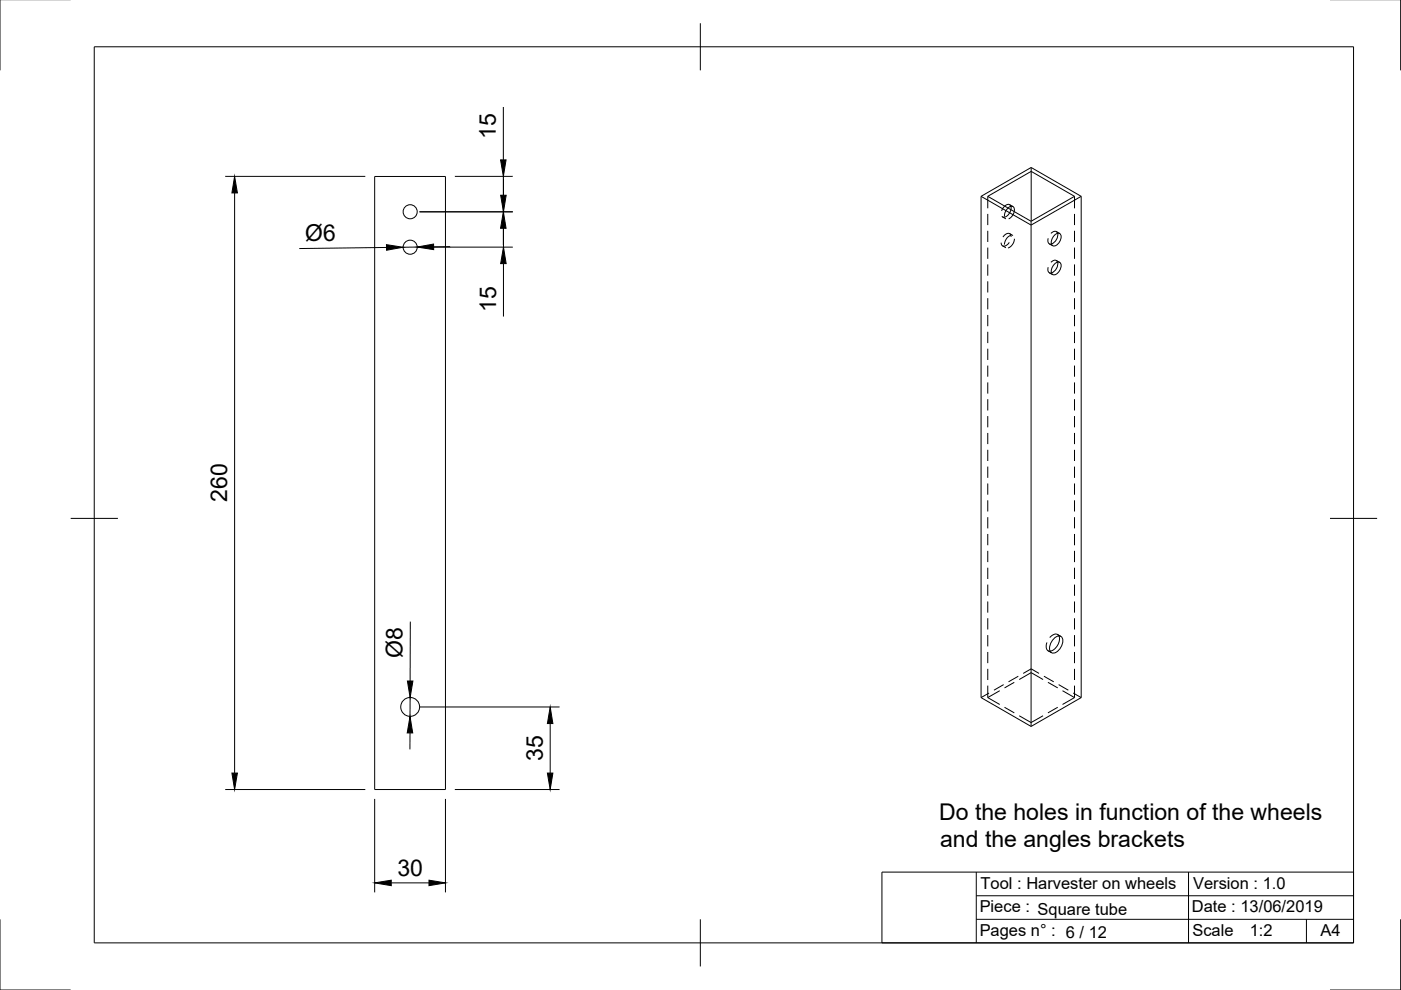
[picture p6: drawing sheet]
<svg xmlns="http://www.w3.org/2000/svg" width="297mm" height="210mm" viewBox="0 0 297 210" stroke-linecap="round" stroke-linejoin="round" font-family="sans-serif">
<!-- layer: Visible -->
<g fill="none" stroke="#000" stroke-width=".21">
<path d="M79.4 37.4h15v130h-15zM218.6 36.3v10.6M208 41.6l10.6-6.1 10.6 6.1M208 41.6v106.3l10.6 6.1M208 41.6l10.6 6.1M209.4 41.6l9.2-5.3 9.2 5.3-9.2 5.3zM213.7 44.1a.75 .75 0 0 1 1.1-.3 .75 .75 0 0 1 .2 1M214.3 43.7v.7M218.6 47.7v106.3M223.6 56a.77 .77 0 0 1 1.3 0 1.95 1.95 0 0 1-1.6 2.3 1.29 1.29 0 0 1 0-2zM223.6 49.8a.77 .77 0 0 1 1.3 0 1.95 1.95 0 0 1-1.6 2.3 1.29 1.29 0 0 1 0-1.9zM224.2 55.6a2.14 2.14 0 0 1-1.3 2.3"/>
<path d="M224.2 49.4a2.14 2.14 0 0 1-1.3 2.3M229.2 41.6l-10.6 6.1M229.2 41.6v106.3l-10.6 6.1M223.6 135.3a1 1 0 0 1 1.3-.4 1 1 0 0 1 .4 1.4l-.4 .9a1.62 1.62 0 0 1-2.1 1.1 2.4 2.4 0 0 1 .8-3zM224.5 134.8a2.72 2.72 0 0 1-1.8 3.3"/>
<circle cx="87" cy="52.4" r="1.49"/>
<circle cx="87" cy="44.9" r="1.49"/>
<circle cx="87" cy="149.9" r="2"/>
</g>
<!-- layer: Hidden -->
<g fill="none" stroke="#000" stroke-width=".21">
<path d="M218.6 35.5v.8M209.4 41.6v2.6M209.4 45.4v2.3M209.4 48.9v2.4M209.4 52.5v2.4M209.4 56.1v2.4M209.4 59.6v2.4M212.6 52.1l.7 .4M212.6 46l.7 .4M213.7 44.1a2.23 2.23 0 0 0-.7 1.8M214 51.4a.94 .94 0 0 1-.7 .7 .94 .94 0 0 1-1-.3v-.4M214.1 49.5l.7 .4"/>
<path d="M214.1 43.4l.7 .4M214.3 49.9a2.18 2.18 0 0 0-1.3 2M214.3 43.7a.72 .72 0 0 0-.6-.4 .72 .72 0 0 0-.7 .4l-.6 1M214.3 44.4a1.68 1.68 0 0 1-1.7 1.6l-.2-.1M214.4 50.2a.74 .74 0 0 0-.6-.8 .74 .74 0 0 0-.8 .5l-.4 .4M215 44.8a2.2 2.2 0 0 1-1.2 1.6M215.1 50.6a2.2 2.2 0 0 1-1.4 2M218.6 46.9v.8M222.2 56.7a.8 .8 0 0 0 .7 1.2M222.2 50.5a.8 .8 0 0 0 .7 1.2M222.5 57.8l.7 .4M222.5 51.7l.7 .4"/>
<path d="M224 55.2l.7 .4M224 49.1l.7 .4M224.2 55.6a.77 .77 0 0 0-.7-.5 .77 .77 0 0 0-.7 .5M224.2 49.5a.77 .77 0 0 0-.7-.5 .77 .77 0 0 0-.7 .5M227.8 41.6v2.6M227.8 45.4v2.3M227.8 48.9v2.4M227.8 52.5v2.4M227.8 56.1v2.4M227.8 59.6v2.4M209.4 63.2v2.4M209.4 66.8v2.4"/>
<path d="M209.4 70.4v2.3M209.4 73.9v2.4M209.4 77.5v2.4M227.8 63.2v2.4M227.8 66.8v2.4M227.8 70.4v2.3M227.8 73.9v2.4M227.8 77.5v2.4M209.4 81.1v2.4M209.4 84.6v2.4M209.4 88.2v2.4M209.4 91.8v2.4"/>
<path d="M209.4 95.4v2.3M209.4 98.9v2.4M227.8 81.1v2.4M227.8 84.6v2.4M227.8 88.2v2.4M227.8 91.8v2.4M227.8 95.4v2.3M227.8 98.9v2.4M209.4 102.5v2.4M209.4 106.1v2.4M209.4 109.7v2.3M209.4 113.2v2.4"/>
<path d="M209.4 116.8v2.4M227.8 102.5v2.4M227.8 106.1v2.4M227.8 109.7v2.3M227.8 113.2v2.4M227.8 116.8v2.4M209.4 120.4v2.4M209.4 123.9v2.4M209.4 127.5v2.4M209.4 131.1v2.4M209.4 134.7v2.3M209.4 138.2v2.4"/>
<path d="M222 136.2a1.21 1.21 0 0 0 .6 1.9M222.2 138l.7 .4M224.2 134.5l.7 .4M224.5 134.8a1.09 1.09 0 0 0-1.8 .3l-.1 .1M227.8 120.4v2.4M227.8 123.9v2.4M227.8 127.5v2.4M227.8 131.1v2.4M227.8 134.7v2.3M227.8 138.2v2.4M209.4 141.8v2.4M209.4 145.4v2.5"/>
<path d="M209.4 147.9l2.6 1.5M209.7 146.9l-1.7 1M212 146.4l-2.6 1.5M212.8 145.2l-2.1 1.1M213 150l2.1 1.1M215.1 144.7l-2.1 1.2M215.9 143.4l-2.1 1.2M216.1 144.1l2.5-1.5 2.5 1.5M216.1 151.8l2.5 1.4 2.5-1.4M216.9 142.8l1.7-1 1.7 1M221.3 143.4l2.1 1.2M222.2 144.7l2.1 1.2"/>
<path d="M224.3 150l-2.1 1.1M224.5 145.2l2 1.1M225.3 146.4l2.5 1.5M227.5 146.9l1.7 1M227.8 141.8v2.4M227.8 145.4v2.5M227.8 147.9l-2.5 1.5"/>
</g>
<!-- layer: Border -->
<path d="M0 -.1v15M297 -.1v15M20 9.9h267v190h-267zM148.5 4.9v10M15 109.9h10M282 109.9h10M0 194.9v15h15M148.5 194.9v10M297 194.9v15h-15" fill="none" stroke="#000" stroke-width=".21"/>
<!-- layer: TitleBlock -->
<path d="M187 184.9h100v15h-100zM207 194.9h80M207 189.9h80M207 184.9v15M252 184.9v15M277 194.9v5" fill="none" stroke="#000" stroke-width=".21"/>
<!-- layer: Dimensions -->
<g fill="none" stroke="#000" stroke-width=".21">
<path d="M47.8 37.4h29.6M96.4 37.4h12.3M106.7 22.7v11.2M106.7 37.4v7.5M106.7 37.9v3.5M49.7 40.9v123M81.9 52.5l-18.4 .2M88.4 52.4h-3M88.9 44.9h19.8M88.9 52.4h19.8M95.4 52.3h-3.5M106.7 48.4v3.5"/>
<path d="M106.7 44.9v7.5M106.7 55.9v11.2M87 131.8v12.6M86.9 155.4v3.5M87 147.9l-.1 4M88.9 149.9h29.7M116.6 153.4v10.5M47.8 167.4h29.6M79.4 169.4v19.8M94.4 169.4v19.8M96.4 167.4h22.2M83 187.2h8"/>
</g>
<g fill="#000" stroke="#000" stroke-width=".21">
<path d="M106.1 33.9h1.2l-.6 3.5zM49.7 37.4l.6 3.5h-1.1zM81.9 51.9l3.5 .5-3.4 .7zM88.4 52.4l3.5-.7v1.2zM106.7 44.9l.6 3.5h-1.2zM106.2 41.4h1.1l-.6 3.5zM106.7 52.4l.6 3.5h-1.1zM86.9 151.9l.6 3.5h-1.2zM86.4 144.4h1.1l-.5 3.5zM116.6 149.9l.6 3.5h-1.1zM49.2 163.9h1.1l-.6 3.5zM116.1 163.9h1.1l-.6 3.5z"/>
<path d="M79.4 187.2l3.6-.6v1.2zM91 186.6l3.4 .6-3.4 .6z"/>
</g>
<g font-size="4.9">
<text x="105.2" y="29.4" transform="rotate(-90 105.2 29.4)">15</text>
<text x="64.7" y="51" transform="rotate(-1 64.7 51)">Ø6</text>
<text x="105.2" y="66.1" transform="rotate(-90 105.2 66.1)">15</text>
<text x="48.2" y="106.4" transform="rotate(-90 48.2 106.4)">260</text>
<text x="85.3" y="139.6" transform="rotate(-90 85.3 139.6)">Ø8</text>
<text x="115.1" y="161.4" transform="rotate(-90 115.1 161.4)">35</text>
<text x="199.1" y="173.8">Do the holes in function of the wheels</text>
<text x="199.3" y="179.7">and the angles brackets</text>
<text x="84.2" y="185.6">30</text>
</g>
<g font-size="3.5">
<text x="207.9" y="188.4">Tool : Harvester on wheels</text>
<text x="253" y="188.4">Version : 1.0</text>
<text x="207.7" y="193.4">Piece : Square tube</text>
<text x="252.7" y="193.5">Date : 13/06/2019</text>
<text x="207.7" y="198.4">Pages n° : 6 / 12</text>
<text x="252.8" y="198.5">Scale</text>
<text x="265" y="198.5">1:2</text>
<text x="280" y="198.4">A4</text>
</g>
</svg>
